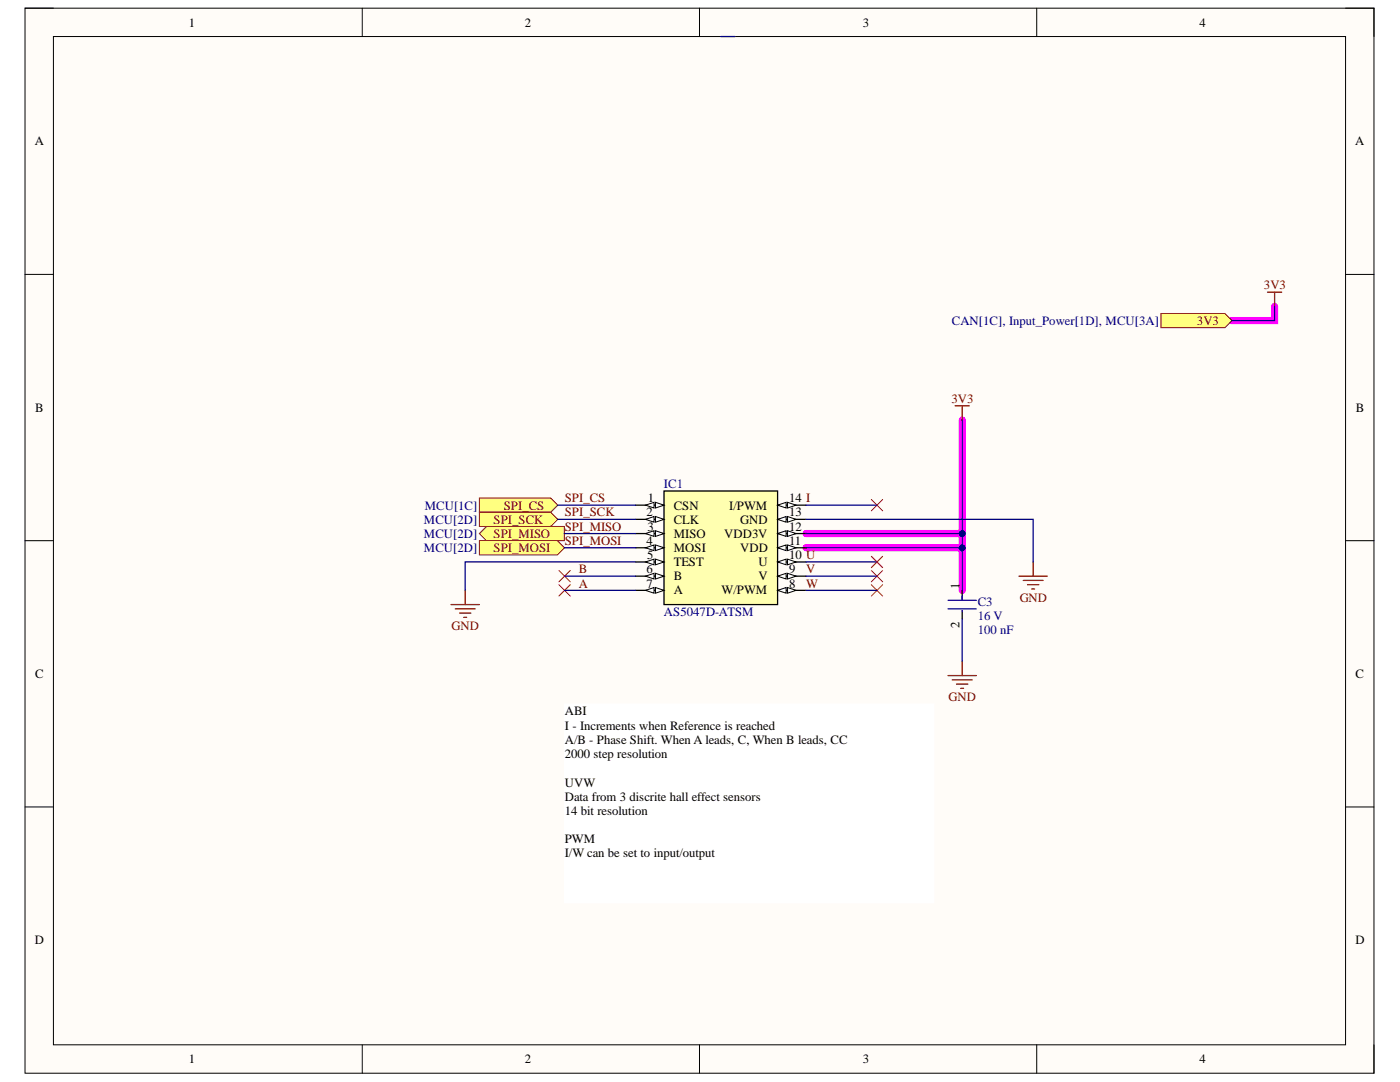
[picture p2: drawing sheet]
<svg xmlns="http://www.w3.org/2000/svg" width="279mm" height="216mm" viewBox="0 0 279 216" stroke-linecap="round" stroke-linejoin="round" font-family="sans-serif">
<path d="M5 1.6h269.2v212.5h-269.2z" fill-rule="evenodd" fill="#fffcf8"/>
<path d="M5 1.6h269.2v212.5h-269.2z" fill="none" stroke="#000" stroke-width=".2"/>
<path d="M10.7 7.3h257.8v201.2h-257.8z" fill-rule="evenodd" fill="#fffcf8"/>
<g fill="none" stroke="#000" stroke-width=".2">
<path d="M5 1.6h5.7M10.7 7.3h257.8v201.2h-257.8zM72.3 1.6v5.7M139.6 1.6v5.7M206.9 1.6v5.7M268.5 1.6h5.7v5.7M5 54.8h5.7M268.5 54.8h5.7M5 107.9h5.7M268.5 107.9h5.7M5 161h5.7M268.5 161h5.7"/>
<path d="M72.3 208.5v5.6M139.6 208.5v5.6M206.9 208.5v5.6M274.2 208.5v5.6"/>
</g>
<path d="M254.4 61.1v2.9h-8.5M192 83.8v25.5h-31.1M160.9 106.5h31.1M192 109.3v8.5" fill="none" stroke="#f0f" stroke-width="1.4"/>
<path d="M190.6 81h2.8M192 81v2.8M189.2 134.8h5.7M190 135.7h4M190.9 136.5h2.3M191.7 137.4h.6M192 132v2.8" fill="none" stroke="#800000" stroke-width=".25"/>
<path d="M192 117.8v2M192 121.8v1.7" fill="none" stroke="#000" stroke-width=".25"/>
<path d="M189.2 119.8h5.7M192 118.9v.9M189.2 121.5h5.7M192 121.8v.3" fill="none" stroke="#00f" stroke-width=".25"/>
<path d="M95.7 99.4h14.2l1.4 1.4-1.4 1.4h-14.2z" fill-rule="evenodd" fill="#ffff80"/>
<path d="M95.7 99.4h14.2l1.4 1.4-1.4 1.4h-14.2z" fill="none" stroke="#800000" stroke-width=".2"/>
<path d="M95.7 102.2h14.2l1.4 1.4-1.4 1.5h-14.2z" fill-rule="evenodd" fill="#ffff80"/>
<path d="M95.7 102.2h14.2l1.4 1.4-1.4 1.5h-14.2z" fill="none" stroke="#800000" stroke-width=".2"/>
<path d="M95.7 106.5l1.4-1.4h15.5v2.8h-15.5z" fill-rule="evenodd" fill="#ffff80"/>
<path d="M95.7 106.5l1.4-1.4h15.5v2.8h-15.5z" fill="none" stroke="#800000" stroke-width=".2"/>
<path d="M95.7 107.9h15.5l1.5 1.4-1.5 1.4h-15.5z" fill-rule="evenodd" fill="#ffff80"/>
<path d="M95.7 107.9h15.5l1.5 1.4-1.5 1.4h-15.5z" fill="none" stroke="#800000" stroke-width=".2"/>
<path d="M92.8 117.8v2.8M90 120.6h5.7M90.9 121.5h3.9M91.7 122.3h2.3M92.6 123.2h.5" fill="none" stroke="#800000" stroke-width=".25"/>
<path d="M231.7 62.6h12.8l1.4 1.4-1.4 1.4h-12.8z" fill-rule="evenodd" fill="#ffff80"/>
<path d="M231.7 62.6h12.8l1.4 1.4-1.4 1.4h-12.8z" fill="none" stroke="#800000" stroke-width=".2"/>
<path d="M253 58.3h2.8M254.4 58.3v2.8M203.4 115h5.6M204.2 115.8h4M205.1 116.7h2.2M205.9 117.5h.6M206.2 112.1v2.9" fill="none" stroke="#800000" stroke-width=".25"/>
<path d="M112.7 140.5h73.7v39.6h-73.7z" fill-rule="evenodd" fill="#fff"/>
<path d="M112.7 140.5h73.7v39.6h-73.7z" fill="none" stroke="#fff" stroke-width=".2"/>
<path d="M173.9 99.7l2.3 2.2M176.2 99.7l-2.3 2.2M111.5 113.8l2.3 2.3M111.5 116.7l2.3 2.2M113.8 113.8l-2.3 2.3M113.8 116.7l-2.3 2.2M173.9 111l2.3 2.3M173.9 113.8l2.3 2.3M173.9 116.7l2.3 2.2M176.2 111l-2.3 2.3M176.2 113.8l-2.3 2.3M176.2 116.7l-2.3 2.2" fill="none" stroke="#f00" stroke-width=".2"/>
<path d="M132.5 98h22.7v22.6h-22.7z" fill-rule="evenodd" fill="#ffffb0"/>
<path d="M132.5 98h22.7v22.6h-22.7zM126.8 100.8h5.7" fill="none" stroke="#000" stroke-width=".25"/>
<path d="M130.8 100.2l1.7 .6-1.7 .6z" fill="#f8fcff"/>
<path d="M130.8 100.2l1.7 .6-1.7 .6z" fill="none" stroke="#000" stroke-width=".2"/>
<path d="M128.8 100.8l1.7-.6v1.2z" fill="#f8fcff"/>
<path d="M128.8 100.8l1.7-.6v1.2z" fill="none" stroke="#000" stroke-width=".2"/>
<path d="M155.2 100.8h5.7" fill="none" stroke="#000" stroke-width=".25"/>
<path d="M155.2 100.8l1.7-.6v1.2z" fill="#f8fcff"/>
<path d="M155.2 100.8l1.7-.6v1.2z" fill="none" stroke="#000" stroke-width=".2"/>
<path d="M157.2 100.2l1.7 .6-1.7 .6z" fill="#f8fcff"/>
<path d="M157.2 100.2l1.7 .6-1.7 .6z" fill="none" stroke="#000" stroke-width=".2"/>
<path d="M126.8 103.6h5.7" fill="none" stroke="#000" stroke-width=".25"/>
<path d="M130.8 103.1l1.7 .5-1.7 .6z" fill="#f8fcff"/>
<path d="M130.8 103.1l1.7 .5-1.7 .6z" fill="none" stroke="#000" stroke-width=".2"/>
<path d="M128.8 103.6l1.7-.5v1.1z" fill="#f8fcff"/>
<path d="M128.8 103.6l1.7-.5v1.1z" fill="none" stroke="#000" stroke-width=".2"/>
<path d="M155.2 103.6h5.7" fill="none" stroke="#000" stroke-width=".25"/>
<path d="M155.2 103.6l1.7-.5v1.1z" fill="#f8fcff"/>
<path d="M155.2 103.6l1.7-.5v1.1z" fill="none" stroke="#000" stroke-width=".2"/>
<path d="M157.2 103.1l1.7 .5-1.7 .6z" fill="#f8fcff"/>
<path d="M157.2 103.1l1.7 .5-1.7 .6z" fill="none" stroke="#000" stroke-width=".2"/>
<path d="M126.8 106.5h5.7" fill="none" stroke="#000" stroke-width=".25"/>
<path d="M130.8 105.9l1.7 .6-1.7 .5z" fill="#f8fcff"/>
<path d="M130.8 105.9l1.7 .6-1.7 .5z" fill="none" stroke="#000" stroke-width=".2"/>
<path d="M128.8 106.5l1.7-.6v1.1z" fill="#f8fcff"/>
<path d="M128.8 106.5l1.7-.6v1.1z" fill="none" stroke="#000" stroke-width=".2"/>
<path d="M155.2 106.5h5.7" fill="none" stroke="#000" stroke-width=".25"/>
<path d="M155.2 106.5l1.7-.6v1.1z" fill="#f8fcff"/>
<path d="M155.2 106.5l1.7-.6v1.1z" fill="none" stroke="#000" stroke-width=".2"/>
<path d="M157.2 105.9l1.7 .6-1.7 .5z" fill="#f8fcff"/>
<path d="M157.2 105.9l1.7 .6-1.7 .5z" fill="none" stroke="#000" stroke-width=".2"/>
<path d="M126.8 109.3h5.7" fill="none" stroke="#000" stroke-width=".25"/>
<path d="M130.8 108.7l1.7 .6-1.7 .6z" fill="#f8fcff"/>
<path d="M130.8 108.7l1.7 .6-1.7 .6z" fill="none" stroke="#000" stroke-width=".2"/>
<path d="M128.8 109.3l1.7-.6v1.2z" fill="#f8fcff"/>
<path d="M128.8 109.3l1.7-.6v1.2z" fill="none" stroke="#000" stroke-width=".2"/>
<path d="M155.2 109.3h5.7" fill="none" stroke="#000" stroke-width=".25"/>
<path d="M155.2 109.3l1.7-.6v1.2z" fill="#f8fcff"/>
<path d="M155.2 109.3l1.7-.6v1.2z" fill="none" stroke="#000" stroke-width=".2"/>
<path d="M157.2 108.7l1.7 .6-1.7 .6z" fill="#f8fcff"/>
<path d="M157.2 108.7l1.7 .6-1.7 .6z" fill="none" stroke="#000" stroke-width=".2"/>
<path d="M126.8 112.1h5.7" fill="none" stroke="#000" stroke-width=".25"/>
<path d="M130.8 111.6l1.7 .5-1.7 .6z" fill="#f8fcff"/>
<path d="M130.8 111.6l1.7 .5-1.7 .6z" fill="none" stroke="#000" stroke-width=".2"/>
<path d="M128.8 112.1l1.7-.5v1.1z" fill="#f8fcff"/>
<path d="M128.8 112.1l1.7-.5v1.1z" fill="none" stroke="#000" stroke-width=".2"/>
<path d="M155.2 112.1h5.7" fill="none" stroke="#000" stroke-width=".25"/>
<path d="M155.2 112.1l1.7-.5v1.1z" fill="#f8fcff"/>
<path d="M155.2 112.1l1.7-.5v1.1z" fill="none" stroke="#000" stroke-width=".2"/>
<path d="M157.2 111.6l1.7 .5-1.7 .6z" fill="#f8fcff"/>
<path d="M157.2 111.6l1.7 .5-1.7 .6z" fill="none" stroke="#000" stroke-width=".2"/>
<path d="M126.8 115h5.7" fill="none" stroke="#000" stroke-width=".25"/>
<path d="M130.8 114.4l1.7 .6-1.7 .5z" fill="#f8fcff"/>
<path d="M130.8 114.4l1.7 .6-1.7 .5z" fill="none" stroke="#000" stroke-width=".2"/>
<path d="M128.8 115l1.7-.6v1.1z" fill="#f8fcff"/>
<path d="M128.8 115l1.7-.6v1.1z" fill="none" stroke="#000" stroke-width=".2"/>
<path d="M155.2 115h5.7" fill="none" stroke="#000" stroke-width=".25"/>
<path d="M155.2 115l1.7-.6v1.1z" fill="#f8fcff"/>
<path d="M155.2 115l1.7-.6v1.1z" fill="none" stroke="#000" stroke-width=".2"/>
<path d="M157.2 114.4l1.7 .6-1.7 .5z" fill="#f8fcff"/>
<path d="M157.2 114.4l1.7 .6-1.7 .5z" fill="none" stroke="#000" stroke-width=".2"/>
<path d="M126.8 117.8h5.7" fill="none" stroke="#000" stroke-width=".25"/>
<path d="M130.8 117.2l1.7 .6-1.7 .6z" fill="#f8fcff"/>
<path d="M130.8 117.2l1.7 .6-1.7 .6z" fill="none" stroke="#000" stroke-width=".2"/>
<path d="M128.8 117.8l1.7-.6v1.2z" fill="#f8fcff"/>
<path d="M128.8 117.8l1.7-.6v1.2z" fill="none" stroke="#000" stroke-width=".2"/>
<path d="M155.2 117.8h5.7" fill="none" stroke="#000" stroke-width=".25"/>
<path d="M155.2 117.8l1.7-.6v1.2z" fill="#f8fcff"/>
<path d="M155.2 117.8l1.7-.6v1.2z" fill="none" stroke="#000" stroke-width=".2"/>
<path d="M157.2 117.2l1.7 .6-1.7 .6z" fill="#f8fcff"/>
<path d="M157.2 117.2l1.7 .6-1.7 .6z" fill="none" stroke="#000" stroke-width=".2"/>
<path d="M192 83.8v25.5h-31.1" fill="none" stroke="#000080" stroke-width=".25"/>
<circle cx="192" cy="109.3" r=".57" fill="#000080"/>
<circle cx="192" cy="109.3" r=".57" fill="none" stroke="#000080" stroke-width=".2"/>
<circle cx="192" cy="106.5" r=".57" fill="#000080"/>
<circle cx="192" cy="106.5" r=".57" fill="none" stroke="#000080" stroke-width=".2"/>
<path d="M192 109.3v8.5" fill="none" stroke="#000080" stroke-width=".25"/>
<circle cx="192" cy="109.3" r=".57" fill="#000080"/>
<circle cx="192" cy="109.3" r=".57" fill="none" stroke="#000080" stroke-width=".2"/>
<g fill="none" stroke="#000080" stroke-width=".25">
<path d="M254.4 61.1v2.9h-8.5M111.3 100.8h15.5M111.3 103.6h15.5M112.6 106.5h14.2M112.7 109.3h14.1M112.7 115h14.1M112.7 117.8h14.1M126.8 112.1h-34v5.7M160.9 103.6h45.3v8.5M160.9 115h14.1M160.9 117.8h14.1M160.9 100.8h14.1"/>
<path d="M160.9 112.1h14.1M160.9 106.5h31.1M192 123.5v8.5"/>
</g>
<circle cx="192" cy="106.5" r=".57" fill="#000080"/>
<circle cx="192" cy="106.5" r=".57" fill="none" stroke="#000080" stroke-width=".2"/>
<path d="M143.9 7.3h2.8" fill="none" stroke="#000080" stroke-width=".25"/>
<g font-size="2.5">
<text x="37.7" y="5.3">1</text>
<text x="104.8" y="5.3">2</text>
<text x="172.2" y="5.3">3</text>
<text x="239.4" y="5.3">4</text>
<text x="6.9" y="29">A</text>
<text x="270.4" y="29">A</text>
<text x="7" y="82.2">B</text>
<text x="270.6" y="82.2">B</text>
<text x="129.3" y="100.3">1</text>
<text x="134.5" y="101.7">CSN</text>
<text x="145.5" y="101.7">I/PWM</text>
<text x="157.5" y="100.3">14 I</text>
<text x="129" y="103.1">2</text>
<text x="129.2" y="105.9">3</text>
<text x="134.5" y="104.5">CLK</text>
<text x="134.5" y="107.4">MISO</text>
<text x="144.5" y="107.4">VDD3V</text>
<text x="147.7" y="104.5">GND</text>
<text x="157.5" y="103.1">13</text>
<text x="157.5" y="105.9">12</text>
<text x="129" y="108.7">4</text>
<text x="129.1" y="111.6">5</text>
<text x="134.5" y="110.2">MOSI</text>
<text x="134.5" y="113">TEST</text>
<text x="147.7" y="110.2">VDD</text>
<text x="151.4" y="113">U</text>
<text x="157.5" y="108.7">11</text>
<text x="157.5" y="111.6">10 U</text>
<text x="129" y="114.4">6</text>
<text x="129" y="117.3">7</text>
<text x="134.5" y="115.8">B</text>
<text x="134.5" y="118.6">A</text>
<text x="144" y="118.6">W/PWM</text>
<text x="151.4" y="115.8">V</text>
<text x="157.5" y="114.4">9</text>
<text x="157.5" y="117.3">8</text>
<text x="191.5" y="117.5" transform="rotate(-90 191.5 117.5)">1</text>
<text x="191.5" y="125.2" transform="rotate(-90 191.5 125.2)">2</text>
<text x="7" y="135.3">C</text>
<text x="270.5" y="135.3">C</text>
<text x="112.7" y="142.7">ABI</text>
<text x="112.7" y="145.6">I - Increments when Reference is reached</text>
<text x="112.7" y="148.4">A/B - Phase Shift. When A leads, C, When B leads, CC</text>
<text x="112.7" y="151.3">2000 step resolution</text>
<text x="112.7" y="156.9">UVW</text>
<text x="112.7" y="159.7">Data from 3 discrite hall effect sensors</text>
<text x="112.7" y="162.6">14 bit resolution</text>
<text x="112.7" y="168.3">PWM</text>
<text x="112.7" y="171.1">I/W can be set to input/output</text>
<text x="6.9" y="188.4">D</text>
<text x="270.5" y="188.4">D</text>
<text x="37.7" y="212.2">1</text>
<text x="104.8" y="212.2">2</text>
<text x="172.2" y="212.2">3</text>
<text x="239.4" y="212.2">4</text>
</g>
<g font-size="2.5" fill="#800000">
<text x="252.2" y="57.7">3V3</text>
<text x="238.9" y="64.8">3V3</text>
<text x="189.9" y="80.4">3V3</text>
<text x="100.5" y="101.7">SPI_CS</text>
<text x="112.7" y="100.3">SPI_CS</text>
<text x="98.5" y="104.5">SPI_SCK</text>
<text x="98.5" y="107.4">SPI_MISO</text>
<text x="112.7" y="103.1">SPI_SCK</text>
<text x="112.7" y="105.9">SPI_MISO</text>
<text x="98.5" y="110.2">SPI_MOSI</text>
<text x="112.7" y="108.7">SPI_MOSI</text>
<text x="115.5" y="114.4">B</text>
<text x="115.5" y="117.3">A</text>
<text x="160.9" y="114.4">V</text>
<text x="160.9" y="117.3">W</text>
<text x="90.1" y="125.7">GND</text>
<text x="203.5" y="120.1">GND</text>
<text x="189.3" y="139.9">GND</text>
</g>
<g font-size="2.5" fill="#000080">
<text x="190" y="64.8">CAN[1C], Input_Power[1D], MCU[3A]</text>
<text x="84.8" y="101.7">MCU[1C]</text>
<text x="132.5" y="97.4">IC1</text>
<text x="84.6" y="104.5">MCU[2D]</text>
<text x="84.6" y="107.4">MCU[2D]</text>
<text x="84.6" y="110.2">MCU[2D]</text>
<text x="132.5" y="122.9">AS5047D-ATSM</text>
<text x="195.1" y="123.8">16 V</text>
<text x="195.1" y="120.9">C3</text>
<text x="195.1" y="126.6">100 nF</text>
</g>
</svg>
